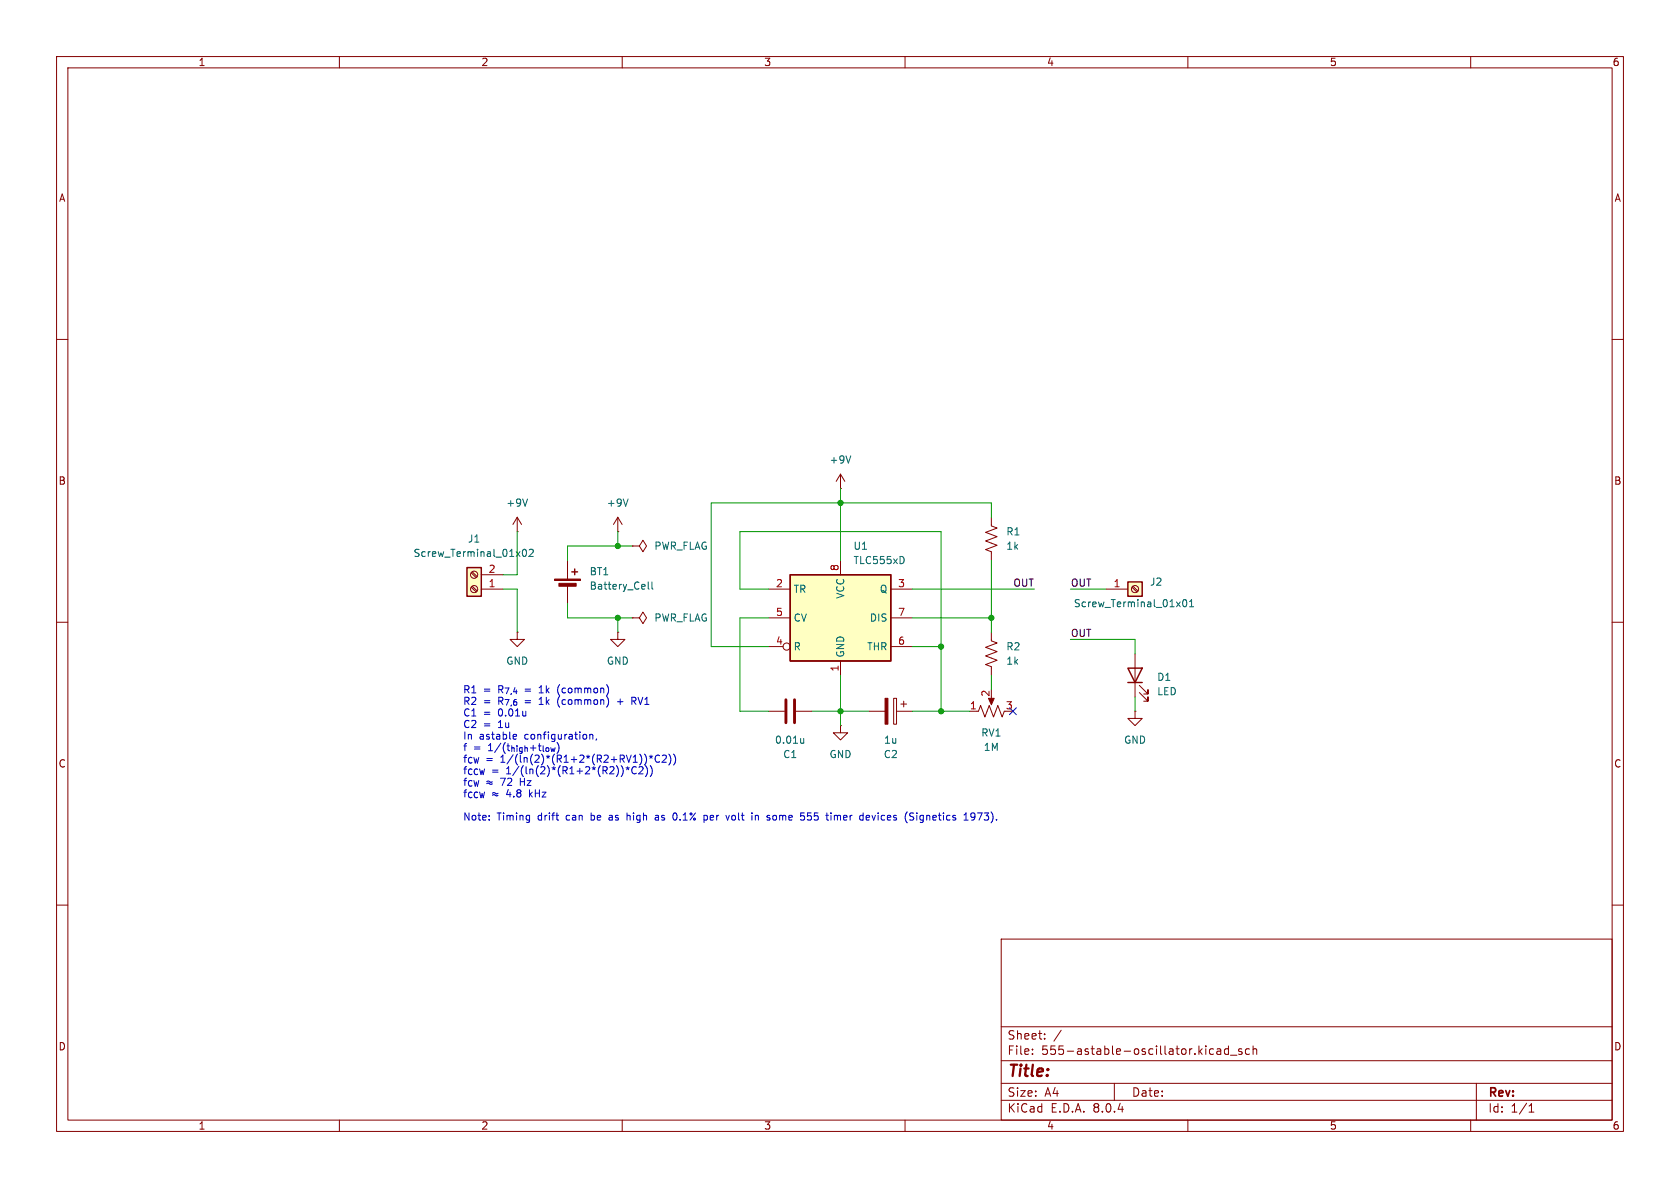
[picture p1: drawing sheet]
<svg xmlns="http://www.w3.org/2000/svg" width="297mm" height="210mm" viewBox="0 0 297 210" stroke-linecap="round" stroke-linejoin="round" font-family="sans-serif">
<g fill="none" stroke="#840000" stroke-width=".18">
<path d="M10 10h277v190h-277zM12 12h273v186h-273zM60 10v2M110 10v2M160 10v2M210 10v2M260 10v2M10 60h2M285 60h2M111.8 96.5h1.2l.7-1 .6 1-.6 1-.7-1M111.8 96.5h.1M175.3 91.4v1.6l1 .3-2.1 .8 2.1 .8-2.1 .7 2.1 .8-2.1 .8 1.1 .3v1.6"/>
<path d="M10 110h2M91.4 111.8v1.2h1.3l-1.3 1.3-1.2-1.3h1.2M91.4 111.8h.1M109.2 111.8v1.2h1.3l-1.3 1.3-1.3-1.3h1.3M109.2 111.8h.1M111.8 109.2h1.2l.7-1 .6 1-.6 1-.7-1M111.8 109.2h.1M285 110h2M135.9 125.7h2.8M140.7 125.7h2.8M148.6 128.3v1.2h1.3l-1.3 1.3-1.3-1.3h1.3M148.6 128.3h.1"/>
<path d="M153.7 125.7h2.8M158 123.4h.5v4.6h-.5zM158.5 125.7h2.8M159.3 124.5h1M159.8 124v1M200.7 125.7v1.3h1.2l-1.2 1.3-1.3-1.3h1.3M200.7 125.7h.1M10 160h2M285 160h2M177 166h108v32h-108zM60 198v2M110 198v2"/>
<path d="M160 198v2M177 194.5h108M177 191.5h108M177 187.5h108M177 181.5h108M182.5 186.3v.1M182.5 185.5v.1M184.7 183.6v.1M184.7 182.8v.1M187.6 182.1l-1.3 2M197 191.5v3M210 198v2"/>
<path d="M214.4 185.4l.1 .1M214.5 186.3l-.1 .1M215.2 185.5h.5l.1 .9M215.8 185.8h-.5a.29 .29 0 0 0-.2 .3 .29 .29 0 0 0 .2 .3l.5-.1M217.2 185.5l-.5-.1-.2 .3v.4l.1 .2h.6M217.2 184.9v1.5M217.5 186.5h1.2M219.5 185.5l-.3-.1-.2 .2v.2l.5 .2v.3h-.5M220.9 185.5l-.4-.1-.3 .3v.4l.1 .2h.6M221.5 185.5l.2-.1 .4 .1 .1 .9M221.5 184.9v1.5M260 198v2"/>
<path d="M261 191.5v6.5M270.3 196.6h.9M270.3 195.5l.4-.4v1.5"/>
</g>
<path d="M156.5 123.4h.5v4.6h-.5z" fill="#840000" stroke="#840000" stroke-width=".18"/>
<path d="M138.9 123.7v4.1M140.5 123.7v4.1" fill="none" stroke="#840000" stroke-width=".51"/>
<path d="M142.1 130.5v.9M142.1 131.3l-.4 .1" fill="none" stroke="#006464" stroke-width=".18"/>
<path d="M139.7 101.6h17.8v15.2h-17.8z" fill="#ffffc2"/>
<path d="M139.7 101.6h17.8v15.2h-17.8z" fill="none" stroke="#840000" stroke-width=".25"/>
<g fill="none" stroke="#840000" stroke-width=".18">
<path d="M148.6 99.1v2.5M135.9 104.1h3.8M135.9 114.3h2.5M135.9 109.2h3.8M148.6 116.8v2.6M157.5 104.1h3.8M157.5 114.3h3.8M157.5 109.2h3.8"/>
<circle cx="139.1" cy="114.3" r=".63"/>
</g>
<path d="M159.7 98.6l.1 .3-.1 .6" fill="none" stroke="#006464" stroke-width=".18"/>
<path d="M199.4 102.9h2.5v2.5h-2.5z" fill="#ffffc2"/>
<path d="M101.1 101.1h1M101.6 100.6v1M199.4 102.9h2.5v2.5h-2.5zM199.4 118.1h2.5l-1.2 2.6zM199.4 120.7h2.5" fill="none" stroke="#840000" stroke-width=".25"/>
<g fill="none" stroke="#840000" stroke-width=".18">
<path d="M91.4 94h.1M91.4 91.4l-.7 1.3M91.4 91.4v2.6M91.4 91.4l.8 1.3M100.3 99.1v3.3M109.2 94h.1M109.2 91.4l-.7 1.3M109.2 91.4v2.6M109.2 91.4l.8 1.3M148.6 86.4h.1M148.6 83.8l-.8 1.3M148.6 83.8v2.6"/>
<path d="M148.6 83.8l.8 1.3M100.3 103.4v3.3M175.3 111.8v1.5l1 .4-2.1 .7 2.1 .8-2.1 .8 2.1 .7-2.1 .8 1.1 .4v1.5M195.6 104.1h3.8M200.1 103.8l.9 .8M200.3 103.6l.9 .9M200.7 115.6v7.6M171.4 125.7h1.6l.4-1 .7 2 .8-2 .7 2 .8-2 .8 2 .3-1M175.3 123.2v1M201.4 122.4l1.5 1.6v-.8v.8h-.7M201.4 121.2l1.5 1.5v-.8v.8h-.7"/>
<circle cx="200.7" cy="104.1" r=".63"/>
</g>
<path d="M93.3 88.2l-.5 1.3M111 88.2l-.4 1.3M150.4 80.6l-.4 1.3M114.6 102.9v1.1l.2 .1M115.3 102.9v1.1l.1 .1M208 106.4l.7 .9M208.7 106.4l-.7 .9M209.2 106.1l.2-.1a.68 .68 0 0 1 .4 .6 .68 .68 0 0 1-.4 .7l-.2-.2-.1-.3zM210.3 107.3h.7M210.3 106.4l.4-.4v1.3" fill="none" stroke="#006464" stroke-width=".18"/>
<g fill="#840000" stroke="#840000" stroke-width=".18">
<path d="M98 102.4h4.6v.2h-4.6z"/>
<path d="M98.8 103.1h3.1v.5h-3.1z"/>
<path d="M174.8 123.4h1l-.5 1.2z"/>
</g>
<path d="M82.5 100.3h2.6v5.1h-2.6z" fill="#ffffc2"/>
<path d="M82.5 100.3h2.6v5.1h-2.6z" fill="none" stroke="#840000" stroke-width=".25"/>
<g fill="none" stroke="#840000" stroke-width=".18">
<path d="M83.3 101.3l.9 .8M83.3 103.8l.9 .8M83.5 101.1l.9 .8M83.5 103.6l.9 .9M85.1 104.1h3.8M85.1 101.6h3.8"/>
<circle cx="83.8" cy="104.1" r=".63"/>
<circle cx="83.8" cy="101.6" r=".63"/>
</g>
<path d="M92.5 97.2l.1-.1a.68 .68 0 0 1 .5 .6 .68 .68 0 0 1-.5 .7l-.1-.2-.2-.3zM93.6 97.2l.4-.1 .3 .4-.8 .9h.8" fill="none" stroke="#006464" stroke-width=".18"/>
<g fill="none" stroke="#0000c2" stroke-width=".18">
<path d="M90.9 129.8l.4 .1v.2l-.6 .1M91.3 130.6l-.4 .1M95.3 122.5h.7M95.3 124.5h.7M95.4 121.5l-.1 .1M95.4 123.6h-.1M98.7 121.4l-.1 .5 .1 .7M98.7 123.4l-.1 .5 .1 .8M104.3 129.9l.1-.1 .3 .1 .1 .8M104.3 129.8v.9M105.5 130.6l-.1 .2M109.2 124h.9"/>
<path d="M110.1 135.9l.1 .5-.1 .5M111.7 136.1a.51 .51 0 0 0 .1 .6 .51 .51 0 0 0 .7 0M112 123.9l.4 .6M112.3 123.3h-.6v1.2M112.3 123.9h-.6M113.6 135.6l.1 .2-.1 .3-.7 .7h.8M113.9 133.3a1.46 1.46 0 0 1 0 1.9M114.1 135.3a1.46 1.46 0 0 1 0 2M114.8 133.7l.3 .1M115 135.3a1.46 1.46 0 0 1 0 2M115.1 133.5v.3M115.1 133.8l-.2 .2"/>
<path d="M115.1 133.8l.2 .2M115.4 133.7l-.3 .1M116.6 133.6a.6 .6 0 0 0-.8 .4 .6 .6 0 0 0 .6 .8l.2-.2M117.1 133.6l.5-.1 .2 .3-.8 1h.8M118.2 133.3a1.46 1.46 0 0 1 0 1.9M119.1 133.3a1.46 1.46 0 0 1 0 1.9M86.5 144.9v.1M86.5 144.2v.1M98.3 144.1h.5M98.6 145h.2M107.8 144.1l-.1 .1M107.8 144.5l-.1 .2 .1 .3"/>
<path d="M110.9 143.7v1.3M111.2 144.1l-.3 .1M115.9 144.2h.5M116.4 144.4l-.4 .1-.2 .2 .2 .3 .4-.1M119.1 143.8l.2-.1a.68 .68 0 0 1 .4 .6 .68 .68 0 0 1-.4 .7M124.6 144.1l.3 .1 .2 .2-.1 .5-.4 .1M129.5 144.2l-.1 .2 .1 .5M133.5 144.2l.2-.1 .3 .1 .1 .8M133.5 144.1v.9M136.6 144.7l.3 .3 .3-.1M137.2 144.2l-.3-.1-.3 .3M142.2 143.7h-.6l-.1 .6"/>
<path d="M142.7 144.9l.2 .1 .4-.1M143.4 143.7h-.6l-.1 .6 .2-.1h.4M147.5 144.2l.4-.1 .1 .2M147.5 144.1v.9M153.1 144.3l.2-.2h.3l.1 .2v.1l-.6 .2M153.1 144.8l.2 .2 .4-.1M161.1 144.3l.3 .1 .1 .3-.2 .3h-.3M161.1 143.7l.4 .1M162.1 143.7v.1M162.1 144.1v.9M172.4 144.2l-.3 .3-.3-.1-.2-.2 .2-.4 .3-.1 .2 .1a.84 .84 0 0 1-.3 1.2h-.2M172.8 143.7h.8l-.5 1.3"/>
</g>
<g fill="none" stroke="#009600" stroke-width=".18">
<path d="M91.4 94v7.6h-2.5M109.2 94v2.5M111.8 96.5h-11.5v2.6M148.6 86.4v12.7M175.3 91.4v-2.5h-49.6v25.4h10.2M175.3 99.1v12.7M88.9 104.1h2.5v7.7M100.3 106.7v2.5h11.5M109.2 109.2v2.6M135.9 104.1h-5.1v-10.1h35.6v31.7M135.9 109.2h-5.1v16.5h5.1M148.6 119.4v8.9"/>
<path d="M161.3 104.1h21.6M161.3 114.3h5.1M161.3 109.2h14M175.3 119.4v2.5M189.2 104.1h6.4M189.2 113h11.5v2.6M143.5 125.7h10.2M161.3 125.7h10.1M200.7 123.2v2.5"/>
</g>
<path d="M178.5 125.1l1.2 1.2M179.7 125.1l-1.2 1.2" fill="none" stroke="#000084" stroke-width=".18"/>
<g fill="#009600" stroke="#009600" stroke-width=".18">
<circle cx="109.2" cy="96.5" r=".46"/>
<circle cx="109.2" cy="109.2" r=".46"/>
<circle cx="148.6" cy="88.9" r=".46"/>
<circle cx="166.4" cy="125.7" r=".46"/>
<circle cx="175.3" cy="109.2" r=".46"/>
<circle cx="166.4" cy="114.3" r=".46"/>
<circle cx="148.6" cy="125.7" r=".46"/>
</g>
<text font-size="2.8" fill="#840000" x="178" y="190.9">Title:</text>
<g font-size="2.1" fill="#840000">
<text x="178" y="184">Sheet:</text>
<text x="178" y="186.7">File:</text>
<text x="184.1" y="186.7">555-astable-oscillator.kicad_sch</text>
<text x="178" y="196.9">KiCad</text>
<text x="178" y="194.1">Size:</text>
<text x="184.7" y="194.1">A4</text>
<text x="185.7" y="196.9">E.D.A.</text>
<text x="193.3" y="196.9">8.0.4</text>
<text x="200" y="194.1">Date:</text>
<text x="263" y="194.3">Rev:</text>
<text x="263" y="196.9">Id:</text>
<text x="267.1" y="196.9">1/1</text>
</g>
<g font-size="1.8" fill="#840000">
<text x="35" y="11.9">1</text>
<text x="85" y="11.9">2</text>
<text x="135" y="11.9">3</text>
<text x="185" y="11.9">4</text>
<text x="235" y="11.9">5</text>
<text x="285" y="11.9">6</text>
<text x="10.3" y="35.9">A</text>
<text x="285.3" y="35.9">A</text>
<text x="10.3" y="85.9">B</text>
<text x="285.3" y="85.9">B</text>
<text x="10.3" y="135.9">C</text>
<text x="285.3" y="135.9">C</text>
<text x="10.3" y="185.9">D</text>
<text x="285.3" y="185.9">D</text>
<text x="35" y="199.9">1</text>
<text x="85" y="199.9">2</text>
<text x="135" y="199.9">3</text>
<text x="185" y="199.9">4</text>
<text x="235" y="199.9">5</text>
<text x="285" y="199.9">6</text>
</g>
<g font-size="1.8" fill="#006464">
<text x="146.6" y="82.1">+9V</text>
<text x="89.4" y="89.8">+9V</text>
<text x="107.2" y="89.8">+9V</text>
<text x="177.8" y="94.8">R1</text>
<text x="73" y="98.7">Screw_Terminal_01x02</text>
<text x="82.6" y="96.1">J1</text>
<text x="104.1" y="101.9">BT1</text>
<text x="115.6" y="97.4">PWR_FLAG</text>
<text x="150.8" y="97.4">U1</text>
<text x="150.8" y="99.9">TLC555xD</text>
<text x="177.8" y="97.4">1k</text>
<text x="104.1" y="104.4">Battery_Cell</text>
<text x="140.2" y="105">TR</text>
<text x="149.5" y="105.9" transform="rotate(-90 149.5 105.9)">VCC</text>
<text x="155.4" y="105">Q</text>
<text x="189.7" y="107.5">Screw_Terminal_01x01</text>
<text x="203.2" y="103.7">J2</text>
<text x="115.6" y="110.1">PWR_FLAG</text>
<text x="140.2" y="110.1">CV</text>
<text x="153.7" y="110.1">DIS</text>
<text x="89.4" y="117.7">GND</text>
<text x="107.2" y="117.7">GND</text>
<text x="140.2" y="115.2">R</text>
<text x="149.5" y="116.3" transform="rotate(-90 149.5 116.3)">GND</text>
<text x="153.2" y="115.2">THR</text>
<text x="177.8" y="115.2">R2</text>
<text x="177.8" y="117.7">1k</text>
<text x="204.5" y="120.6">D1</text>
<text x="204.5" y="123.1">LED</text>
<text x="136.9" y="131.7">0.01u</text>
<text x="156.2" y="131.7">1u</text>
<text x="173.4" y="130.4">RV1</text>
<text x="198.6" y="131.7">GND</text>
<text x="138.4" y="134.2">C1</text>
<text x="146.6" y="134.2">GND</text>
<text x="156.1" y="134.2">C2</text>
<text x="173.8" y="132.9">1M</text>
</g>
<g font-size="1.8" fill="#a90000">
<text x="86.3" y="101.3">2</text>
<text x="148.3" y="101" transform="rotate(-90 148.3 101)">8</text>
<text x="86.3" y="103.9">1</text>
<text x="137.1" y="103.9">2</text>
<text x="158.7" y="103.9">3</text>
<text x="196.8" y="103.9">1</text>
<text x="137.1" y="109">5</text>
<text x="158.7" y="109">7</text>
<text x="137.1" y="114">4</text>
<text x="148.3" y="118.8" transform="rotate(-90 148.3 118.8)">1</text>
<text x="158.7" y="114">6</text>
<text x="171.4" y="125.5">1</text>
<text x="175" y="123.3" transform="rotate(-90 175 123.3)">2</text>
<text x="177.7" y="125.5">3</text>
</g>
<g font-size="1.8" fill="#0f0f0f">
<text x="179" y="103.8">OUT</text>
<text x="189.2" y="103.8">OUT</text>
<text x="189.2" y="112.7">OUT</text>
</g>
<g font-size="1.8" fill="#0000c2">
<text x="81.8" y="122.9">R1</text>
<text x="81.8" y="124.9">R2</text>
<text x="85.4" y="122.9">=</text>
<text x="85.4" y="124.9">=</text>
<text x="88.2" y="122.9">R_{7,4}</text>
<text x="88.2" y="124.9">R_{7,6}</text>
<text x="93" y="122.9">=</text>
<text x="93" y="124.9">=</text>
<text x="95.8" y="122.9">1k</text>
<text x="95.8" y="124.9">1k</text>
<text x="99.2" y="122.9">(common)</text>
<text x="99.2" y="124.9">(common)</text>
<text x="110" y="124.9">+</text>
<text x="112.7" y="124.9">RV1</text>
<text x="81.8" y="127">C1</text>
<text x="81.8" y="129">C2</text>
<text x="81.8" y="131.1">In</text>
<text x="84.7" y="131.1">astable</text>
<text x="85.4" y="127">=</text>
<text x="85.4" y="129">=</text>
<text x="88.2" y="127">0.01u</text>
<text x="88.2" y="129">1u</text>
<text x="92.8" y="131.1">configuration,</text>
<text x="81.8" y="133.1">f</text>
<text x="81.8" y="135.2">f_{CW} 1/(ln(2)*(R1+2*(R2+RV1))*C2))</text>
<text x="81.8" y="137.2">f_{CCW} 1/(ln(2)*(R1+2*(R2))*C2))</text>
<text x="83.7" y="133.1">=</text>
<text x="85.9" y="135.2">=</text>
<text x="86.4" y="133.1">1/(t_{high}+t_{low})</text>
<text x="86.9" y="137.2">=</text>
<text x="81.8" y="139.2">f_{CW} 72</text>
<text x="81.8" y="141.3">f_{CCW} 4.8</text>
<text x="85.9" y="139.2">þÿ&quot;H</text>
<text x="86.9" y="141.3">þÿ&quot;H</text>
<text x="92.2" y="139.2">Hz</text>
<text x="93.8" y="141.3">kHz</text>
<text x="81.8" y="145.4">Note:</text>
<text x="87.9" y="145.4">Timing</text>
<text x="95.2" y="145.4">drift</text>
<text x="100.4" y="145.4">can</text>
<text x="104.9" y="145.4">be</text>
<text x="108.3" y="145.4">as</text>
<text x="111.7" y="145.4">high</text>
<text x="116.9" y="145.4">as</text>
<text x="120.2" y="145.4">0.1%</text>
<text x="125.9" y="145.4">per</text>
<text x="130.1" y="145.4">volt</text>
<text x="134.8" y="145.4">in</text>
<text x="137.7" y="145.4">some</text>
<text x="143.8" y="145.4">555</text>
<text x="148.6" y="145.4">timer</text>
<text x="154.7" y="145.4">devices</text>
<text x="162.9" y="145.4">(Signetics</text>
<text x="173.5" y="145.4">1973).</text>
</g>
</svg>
